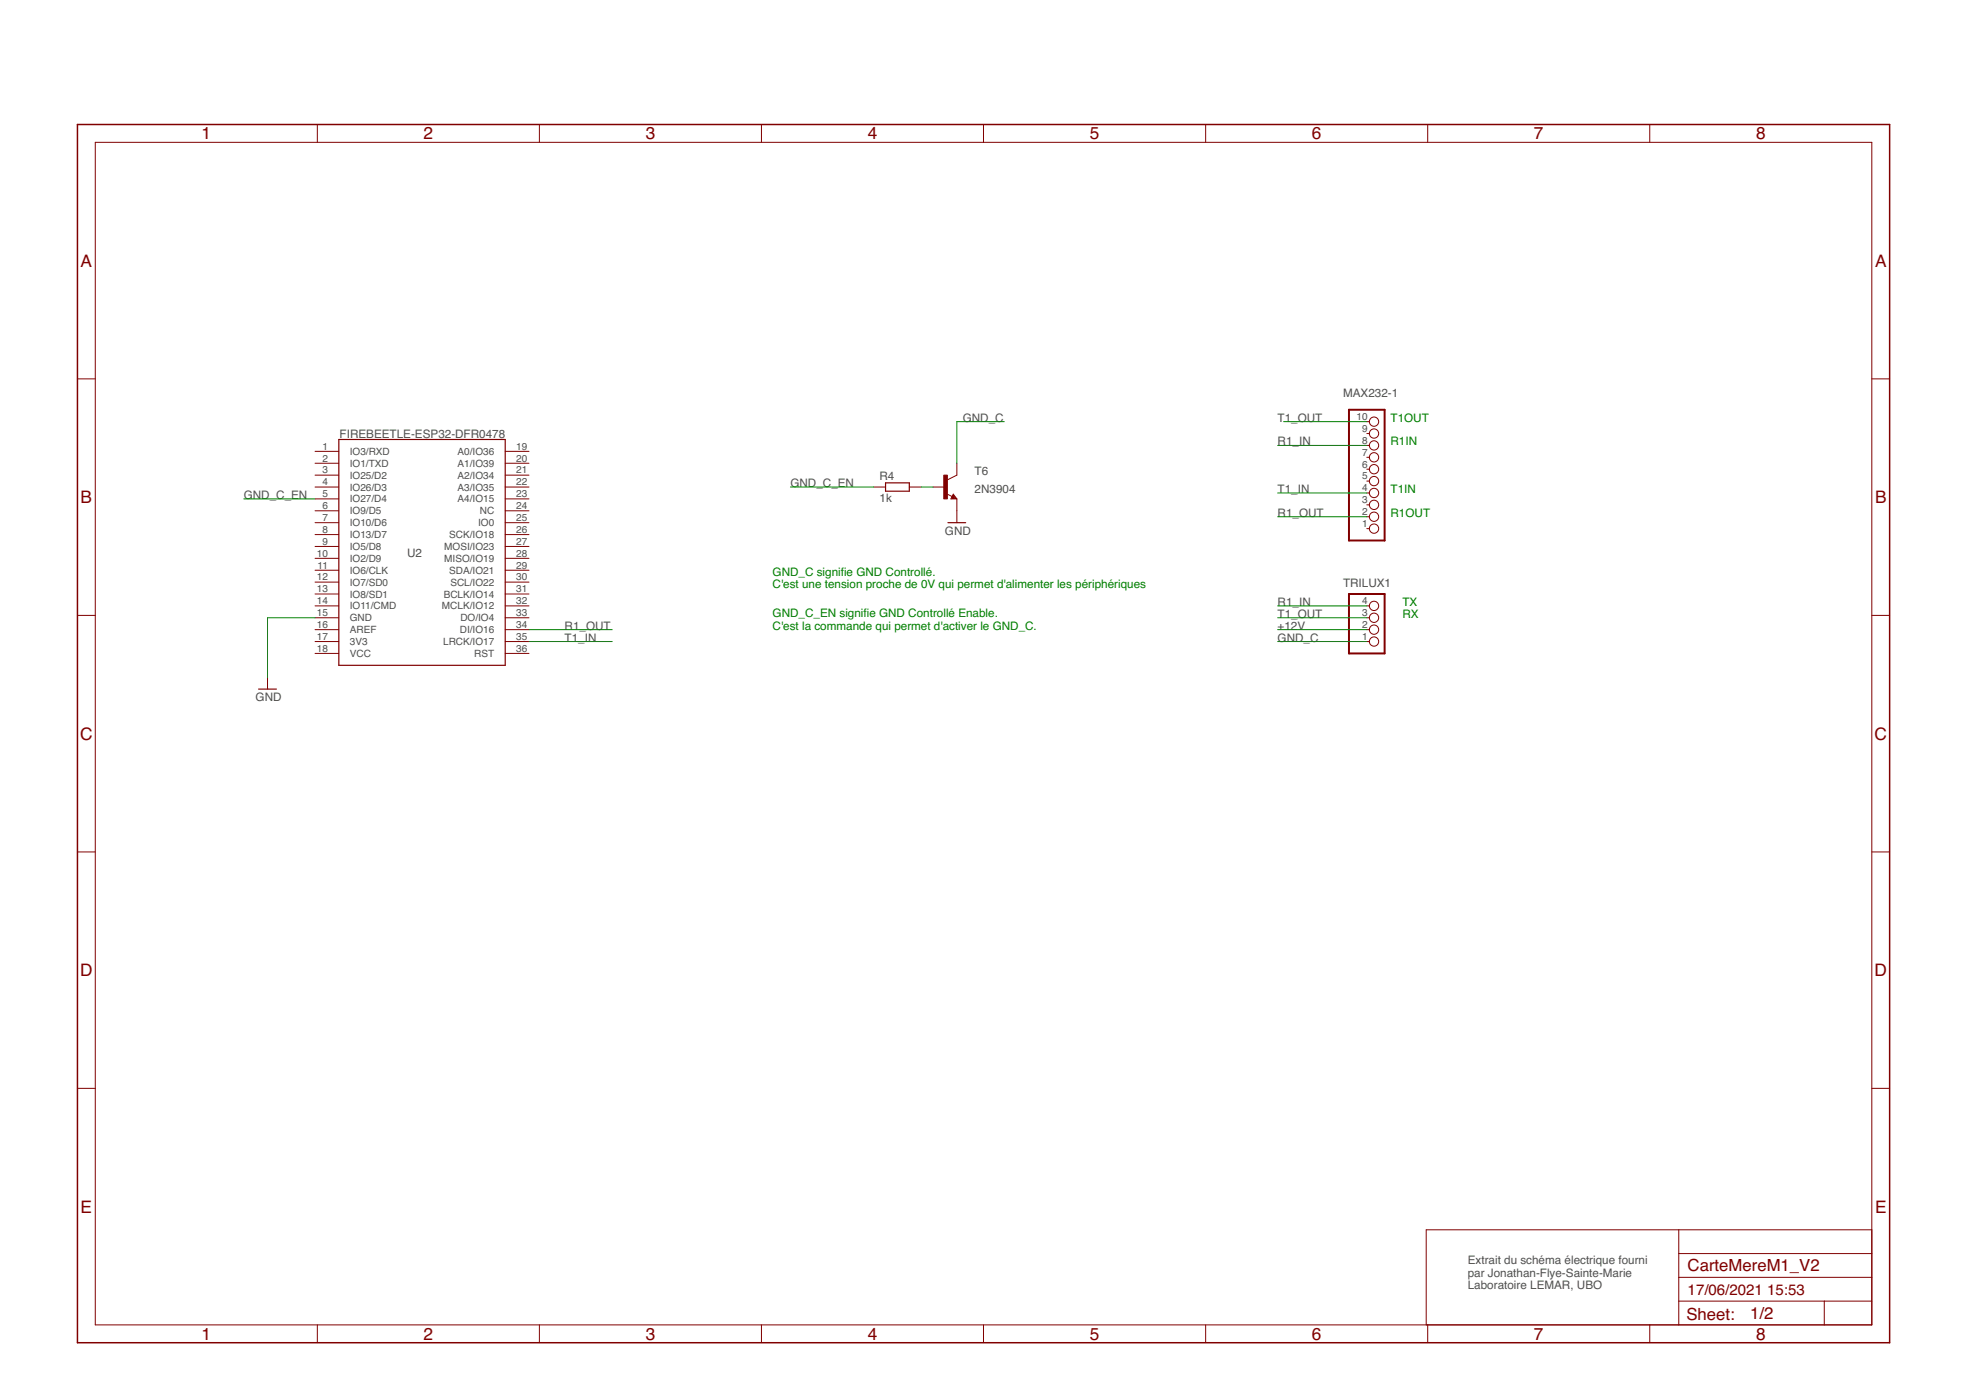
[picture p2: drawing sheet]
<svg xmlns="http://www.w3.org/2000/svg" width="420mm" height="297mm" viewBox="0 0 420 297" stroke-linecap="round" stroke-linejoin="round" font-family="sans-serif">
<g fill="none" stroke="#800000" stroke-width=".21">
<path d="M20.4 30.4h379.6v252.7h-379.6zM67.8 26.6v3.8M115.3 26.6v3.8M162.7 26.6v3.8M210.2 26.6v3.8M257.7 26.6v3.8M305.1 26.6v3.8M352.6 26.6v3.8M16.6 81h3.8M67.3 96.5h5.1M67.3 99h5.1M108 96.5h5.1"/>
<path d="M108 99h5.1M204.5 99v2.5l-2 1.1M292.1 97.7h.6M292.1 95.2h.6M292.1 92.6h.6M292.1 90.1h.6M400 81h3.8M67.3 101.5h5.1M67.3 104.1h5.1M67.3 106.6h5.1M67.3 109.2h5.1M67.3 111.7h5.1"/>
<path d="M67.3 114.2h5.1M67.3 116.8h5.1M67.3 119.3h5.1M108 101.5h5.1M108 104.1h5.1M108 106.6h5.1M108 109.2h5.1M108 111.7h5.1M108 114.2h5.1M108 116.8h5.1M108 119.3h5.1M186.7 104.1h2.6"/>
<path d="M194.3 104.1h2.6M199.4 104.1h2.6M202.2 105.5l1.3 .6M203.7 105.6l.8 1h-1.3zM204.5 106.6v5.1M292.1 113h.6M292.1 110.4h.6M292.1 107.9h.6M292.1 105.3h.6M292.1 102.8h.6M292.1 100.3h.6M16.6 131.5h3.8"/>
<path d="M67.3 121.9h5.1M67.3 124.4h5.1M67.3 126.9h5.1M67.3 129.5h5.1M67.3 132h5.1M67.3 134.6h5.1M67.3 137.1h5.1M67.3 139.6h5.1M108 121.9h5.1M108 124.4h5.1M108 126.9h5.1M108 129.5h5.1"/>
<path d="M108 132h5.1M108 134.6h5.1M108 137.1h5.1M108 139.6h5.1M292.1 129.5h.6M292.1 132h.6M292.1 134.6h.6M292.1 137.1h.6M400 131.5h3.8M57.2 144.7v2.6M16.6 182.1h3.8M400 182.1h3.8"/>
<path d="M16.6 232.6h3.8M400 232.6h3.8M358.8 278h41.2M358.8 262.8v20.3M358.8 273h41.2M358.8 267.9h41.2M389.9 278v5.1M400 262.8h-95.2v20.3M67.8 283.1v3.8M115.3 283.1v3.8M162.7 283.1v3.8M210.2 283.1v3.8"/>
<path d="M257.7 283.1v3.8M305.1 283.1v3.8M352.6 283.1v3.8"/>
<circle cx="293.6" cy="90.1" r=".99"/>
<circle cx="293.6" cy="92.6" r=".99"/>
<circle cx="293.6" cy="97.7" r=".99"/>
<circle cx="293.6" cy="95.2" r=".99"/>
<circle cx="293.6" cy="107.9" r=".99"/>
<circle cx="293.6" cy="102.8" r=".99"/>
<circle cx="293.6" cy="110.4" r=".99"/>
<circle cx="293.6" cy="105.3" r=".99"/>
<circle cx="293.6" cy="113" r=".99"/>
<circle cx="293.6" cy="100.3" r=".99"/>
<circle cx="293.6" cy="134.6" r=".99"/>
<circle cx="293.6" cy="137.1" r=".99"/>
<circle cx="293.6" cy="132" r=".99"/>
<circle cx="293.6" cy="129.5" r=".99"/>
</g>
<path d="M16.6 26.6h387.2v260.3h-387.2z" fill="none" stroke="#800000" stroke-width=".32"/>
<path d="M72.4 93.9h35.6v48.3h-35.6zM189.3 103.2h5v1.8h-5zM202.6 111.7h3.8M203.7 106.1l.2 .3h-.4l.2-.5 .5 .6h-.7M55.3 147.3h3.8" fill="none" stroke="#800000" stroke-width=".25"/>
<path d="M201.7 101.5h.8v5.1h-.8z" fill="#800000" stroke="#800000" stroke-width=".21"/>
<path d="M288.3 87.6h7.6v27.9h-7.6zM288.3 126.9h7.6v12.7h-7.6z" fill="none" stroke="#800000" stroke-width=".42"/>
<g fill="none" stroke="#008000" stroke-width=".21">
<path d="M214.6 90.1h-10.1v8.9M273 95.2h19.1M274.3 90.1h17.8M52.1 106.6h15.2M168.9 104.1h17.8M196.9 104.1h2.5M273 110.4h19.1M273 105.3h19.1M67.3 132h-10.1v12.7M113.1 134.6h17.7M113.1 137.1h17.7M273 132h19.1"/>
<path d="M273 134.6h19.1M273 137.1h19.1M273 129.5h19.1"/>
</g>
<g font-size="3.7" fill="#800000">
<text x="43.1" y="29.8">1</text>
<text x="90.5" y="29.8">2</text>
<text x="138" y="29.8">3</text>
<text x="185.4" y="29.8">4</text>
<text x="232.9" y="29.8">5</text>
<text x="280.4" y="29.8">6</text>
<text x="327.8" y="29.8">7</text>
<text x="375.3" y="29.8">8</text>
<text x="17.2" y="57">A</text>
<text x="400.7" y="57">A</text>
<text x="17.2" y="107.5">B</text>
<text x="400.7" y="107.5">B</text>
<text x="17.1" y="158.1">C</text>
<text x="400.6" y="158.1">C</text>
<text x="17.1" y="208.6">D</text>
<text x="400.6" y="208.6">D</text>
<text x="17.2" y="259.1">E</text>
<text x="400.7" y="259.1">E</text>
<text x="43.1" y="286.3">1</text>
<text x="90.5" y="286.3">2</text>
<text x="138" y="286.3">3</text>
<text x="185.4" y="286.3">4</text>
<text x="232.9" y="286.3">5</text>
<text x="280.4" y="286.3">6</text>
<text x="327.8" y="286.3">7</text>
<text x="375.3" y="286.3">8</text>
</g>
<g font-size="3.6" fill="#800000">
<text x="360.7" y="271.7">CarteMereM1_V2</text>
<text x="360.4" y="282">Sheet:</text>
<text x="374" y="281.9">1/2</text>
</g>
<g font-size="3.2" fill="#800000">
<text x="360.7" y="276.8">17/06/2021</text>
<text x="377.7" y="276.8">15:53</text>
</g>
<g font-size="2.5" fill="#505050">
<text x="287" y="84.9">MAX232-1</text>
<text x="72.6" y="93.5">FIREBEETLE-ESP32-DFR0478</text>
<text x="205.8" y="90.1">GND_C</text>
<text x="273.1" y="90.1">T1_OUT</text>
<text x="273.1" y="95.2">R1_IN</text>
<text x="208.3" y="101.5">T6</text>
<text x="52.1" y="106.6">GND_C_EN</text>
<text x="168.9" y="104.1">GND_C_EN</text>
<text x="188" y="107.4">1k</text>
<text x="188" y="102.6">R4</text>
<text x="208.3" y="105.3">2N3904</text>
<text x="273.1" y="105.3">T1_IN</text>
<text x="273.1" y="110.4">R1_OUT</text>
<text x="87" y="118.9">U2</text>
<text x="201.9" y="114.2">GND</text>
<text x="287" y="125.5">TRILUX1</text>
<text x="273.1" y="129.5">R1_IN</text>
<text x="120.7" y="134.6">R1_OUT</text>
<text x="120.7" y="137.1">T1_IN</text>
<text x="273.1" y="137.1">GND_C</text>
<text x="273.1" y="132">T1_OUT</text>
<text x="273.1" y="134.6">+12V</text>
<text x="54.6" y="149.8">GND</text>
<text x="313.7" y="270.2">Extrait du schéma électrique fourni</text>
<text x="313.7" y="272.8">par Jonathan-Flye-Sainte-Marie</text>
<text x="313.7" y="275.5">Laboratoire LEMAR, UBO</text>
</g>
<g font-size="2.5" fill="#008000">
<text x="297.2" y="95.2">R1IN</text>
<text x="297.2" y="90.1">T1OUT</text>
<text x="297.2" y="105.3">T1IN</text>
<text x="297.2" y="110.4">R1OUT</text>
<text x="165.1" y="123">GND_C signife GND Controllé.</text>
<text x="165.1" y="125.7">C'est une tension proche de 0V qui permet d'alimenter les périphériques</text>
<text x="179.7" y="123">i</text>
<text x="165.1" y="131.9">GND_C_EN signife GND Controllé Enable.</text>
<text x="184.5" y="131.9">i</text>
<text x="299.7" y="129.5">TX</text>
<text x="165.1" y="134.6">C'est la commande qui permet d'activer le GND_C.</text>
<text x="299.7" y="132">RX</text>
</g>
<g font-size="2.1" fill="#505050">
<text x="289.9" y="89.7">10</text>
<text x="291.1" y="94.8">8</text>
<text x="291.1" y="92.3">9</text>
<text x="68.9" y="96.1">1</text>
<text x="68.9" y="98.6">2</text>
<text x="68.9" y="101.2">3</text>
<text x="74.8" y="97.2">IO3/RXD</text>
<text x="74.8" y="99.8">IO1/TXD</text>
<text x="97.8" y="97.2">A0/IO36</text>
<text x="97.8" y="99.8">A1/IO39</text>
<text x="110.3" y="96.1">19</text>
<text x="110.3" y="98.6">20</text>
<text x="110.3" y="101.2">21</text>
<text x="291.1" y="99.9">6</text>
<text x="291.1" y="97.4">7</text>
<text x="68.9" y="103.7">4</text>
<text x="68.9" y="106.3">5</text>
<text x="74.8" y="102.3">IO25/D2</text>
<text x="74.8" y="104.8">IO26/D3</text>
<text x="74.8" y="107.4">IO27/D4</text>
<text x="97.8" y="102.3">A2/IO34</text>
<text x="97.8" y="104.8">A3/IO35</text>
<text x="97.8" y="107.4">A4/IO15</text>
<text x="110.3" y="103.7">22</text>
<text x="110.3" y="106.3">23</text>
<text x="291.1" y="107.5">3</text>
<text x="291.1" y="105">4</text>
<text x="291.1" y="102.4">5</text>
<text x="68.9" y="108.8">6</text>
<text x="68.9" y="111.3">7</text>
<text x="68.9" y="113.9">8</text>
<text x="74.8" y="109.9">IO9/D5</text>
<text x="74.8" y="112.5">IO10/D6</text>
<text x="102.2" y="112.5">IO0</text>
<text x="102.5" y="109.9">NC</text>
<text x="110.3" y="108.8">24</text>
<text x="110.3" y="111.3">25</text>
<text x="110.3" y="113.9">26</text>
<text x="291.1" y="112.6">1</text>
<text x="291.1" y="110.1">2</text>
<text x="67.7" y="119">10</text>
<text x="68.9" y="116.4">9</text>
<text x="74.8" y="115">IO13/D7</text>
<text x="74.8" y="117.5">IO5/D8</text>
<text x="94.9" y="117.5">MOSI/IO23</text>
<text x="96" y="115">SCK/IO18</text>
<text x="110.3" y="116.4">27</text>
<text x="110.3" y="119">28</text>
<text x="67.7" y="124">12</text>
<text x="67.9" y="121.5">11</text>
<text x="74.8" y="120.1">IO2/D9</text>
<text x="74.8" y="122.6">IO6/CLK</text>
<text x="74.8" y="125.2">IO7/SD0</text>
<text x="94.9" y="120.1">MISO/IO19</text>
<text x="96" y="122.6">SDA/IO21</text>
<text x="96.3" y="125.2">SCL/IO22</text>
<text x="110.3" y="121.5">29</text>
<text x="110.3" y="124">30</text>
<text x="67.7" y="126.6">13</text>
<text x="67.7" y="129.1">14</text>
<text x="67.7" y="131.7">15</text>
<text x="74.8" y="127.7">IO8/SD1</text>
<text x="74.8" y="130.2">IO11/CMD</text>
<text x="94.5" y="130.2">MCLK/IO12</text>
<text x="94.8" y="127.7">BCLK/IO14</text>
<text x="110.3" y="126.6">31</text>
<text x="110.3" y="129.1">32</text>
<text x="110.3" y="131.7">33</text>
<text x="291.1" y="131.7">3</text>
<text x="291.1" y="129.1">4</text>
<text x="67.7" y="134.2">16</text>
<text x="67.7" y="136.7">17</text>
<text x="74.8" y="132.8">GND</text>
<text x="74.8" y="135.3">AREF</text>
<text x="74.8" y="137.9">3V3</text>
<text x="94.7" y="137.9">LRCK/IO17</text>
<text x="98.3" y="135.3">DI/IO16</text>
<text x="98.4" y="132.8">DO/IO4</text>
<text x="110.3" y="134.2">34</text>
<text x="110.3" y="136.7">35</text>
<text x="291.1" y="136.7">1</text>
<text x="291.1" y="134.2">2</text>
<text x="67.7" y="139.3">18</text>
<text x="74.8" y="140.4">VCC</text>
<text x="101.4" y="140.4">RST</text>
<text x="110.3" y="139.3">36</text>
</g>
</svg>
